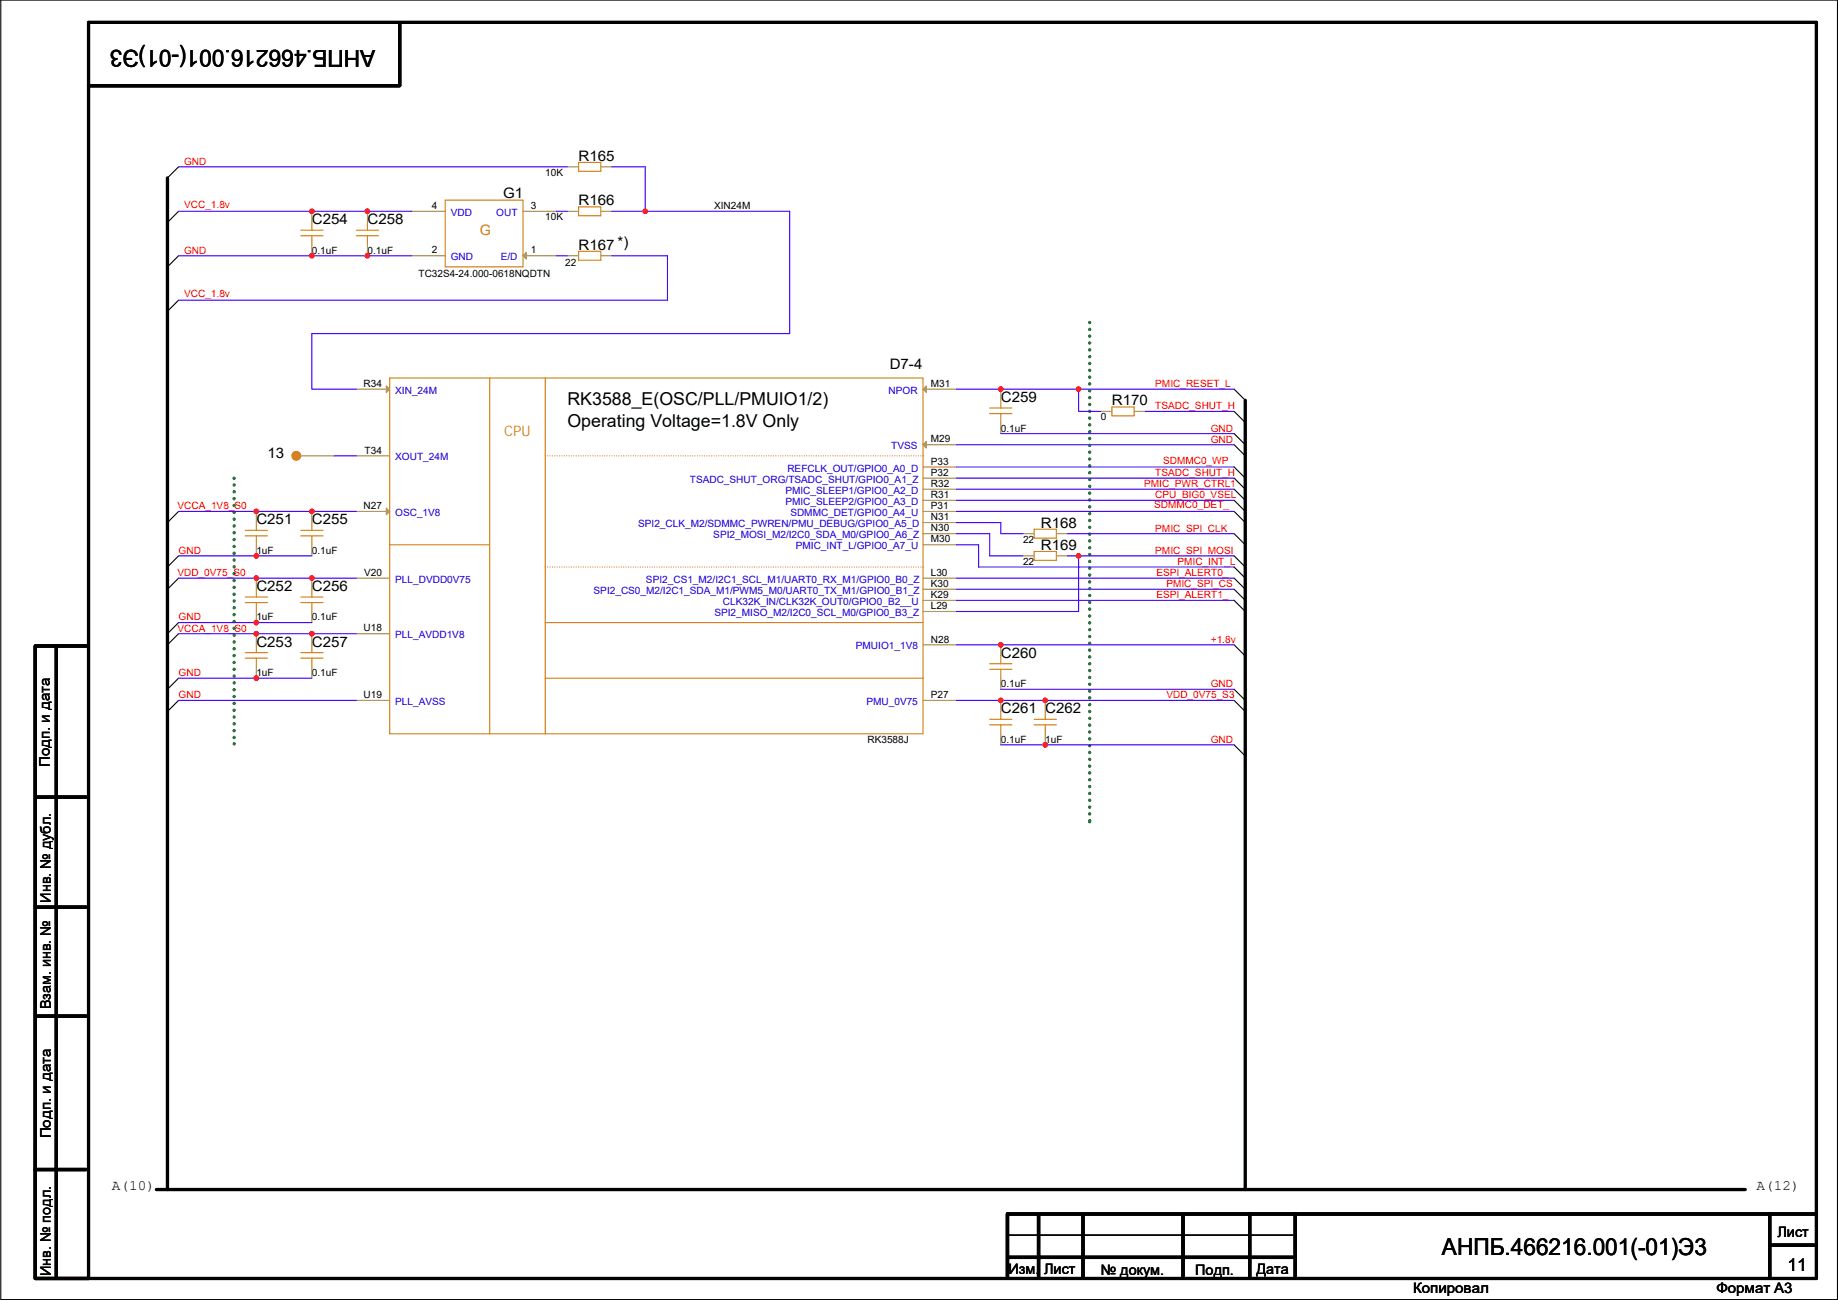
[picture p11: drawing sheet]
<svg xmlns="http://www.w3.org/2000/svg" width="420mm" height="297mm" viewBox="0 0 420 297" stroke-linecap="round" stroke-linejoin="round" font-family="sans-serif">
<g fill="none" stroke="#000" stroke-width=".25">
<path d="M.2 0h419.8v296.9h-419.8zM40.8 38.1l-2.5 2.6M40.8 58.4l-2.5 2.6M40.8 48.3l-2.5 2.5M40.8 68.6l-2.5 2.5M282.1 88.9l2.6 2.6M282.1 94l2.6 2.5M282.1 99.1l2.6 2.5M40.8 116.9l-2.5 2.5M282.1 101.6l2.6 2.6M282.1 109.2l2.6 2.6M282.1 114.3l2.6 2.6"/>
<path d="M282.1 111.8l2.6 2.5M282.1 116.9l2.6 2.5M282.1 106.7l2.6 2.5M40.8 127l-2.5 2.6M40.8 132.1l-2.5 2.5M282.1 132.1l2.6 2.5M282.1 137.2l2.6 2.5M282.1 121.9l2.6 2.6M282.1 127l2.6 2.6M282.1 129.6l2.6 2.5M282.1 134.6l2.6 2.6M40.8 142.3l-2.5 2.5"/>
<path d="M40.8 144.8l-2.5 2.5M40.8 155l-2.5 2.5M282.1 157.5l2.6 2.5M282.1 147.3l2.6 2.6M40.8 160l-2.5 2.6M282.1 170.2l2.6 2.5M282.1 160l2.6 2.6M230.6 282.2h65"/>
</g>
<g fill="none" stroke="#000" stroke-width=".76">
<path d="M20.2 5.1h395v287h-395zM91.4 5.4v14.2h-71.2M38.3 40.7v231.1M284.7 91.5v180.3M8.1 147.6v144.3M8.3 147.6h11.7M12.9 147.6v144.3M8.3 182.1h11.4M8.3 207.3h11.4M8.3 232.2h11.4M8.1 267.2h11.6M35.7 271.8h363.3"/>
<path d="M237.4 277.6v14.3M247.6 277.6v14.3M270.4 277.6v14.3M285.7 277.4v14.5M296.1 277.4v14.5M404.5 277.4v14.5M415 277.4h-184.7v14.5M8.1 292.1h12.1M230.6 287.3h65M404.8 284.5h9.9"/>
</g>
<path d="M249.1 73.7v114M53.5 109.2v60.7M53.5 169.9h.1M249.1 187.7h.1" fill="none" stroke="#008000" stroke-width=".76" stroke-dasharray="0 1.5"/>
<g fill="none" stroke="#cc8006" stroke-width=".25">
<path d="M132.3 37.1h5v2h-5zM68.8 53.9h5M68.8 52.6h5M71.3 50.8v1.8M71.3 53.9v2M81.5 53.9h5M81.5 52.6h5M84 50.8v1.8M84 53.9v2M101.8 45.7h17.8v15.3h-17.8zM132.3 57.4h5v2.1h-5zM132.3 47.3h5v2h-5z"/>
<path d="M89.1 86.4h121.9v81.3h-121.9zM111.9 86.4v81.3M124.6 86.4v81.3M226.2 94.5h5.1M226.2 93.2h5.1M228.8 91.5v1.7M228.8 94.5v2M254.2 93h5.1v2h-5.1zM58.6 119.4v1.8M71.3 119.4v1.8M56.1 122.4h5M56.1 121.2h5"/>
<path d="M56.1 137.7h5M56.1 136.4h5M58.6 122.4v2.1M58.6 134.6v1.8M58.6 137.7v2M68.8 137.7h5M68.8 136.4h5M68.8 122.4h5M68.8 121.2h5M71.3 134.6v1.8M71.3 137.7v2M71.3 122.4v2.1"/>
<path d="M89.1 124.5h22.8M236.4 126h5.1v2h-5.1zM236.4 120.9h5.1v2.1h-5.1zM56.1 150.4h5M56.1 149.1h5M58.6 147.3v1.8M58.6 150.4v2M68.8 150.4h5M68.8 149.1h5M71.3 147.3v1.8M71.3 150.4v2M124.6 142.3h86.4"/>
<path d="M124.6 155h86.4M226.2 152.9h5.1M226.2 151.7h5.1M228.8 149.9v1.8M228.8 152.9v2.1M226.2 165.6h5.1M226.2 164.4h5.1M228.8 162.6v1.8M228.8 165.6v2.1M236.4 165.6h5.1M236.4 164.4h5.1M238.9 162.6v1.8"/>
<path d="M238.9 165.6v2.1"/>
</g>
<g fill="none" stroke="#a84" stroke-width=".25">
<path d="M129.7 38.1h2.6M137.3 38.1h2.6M71.3 55.9v2.5M71.3 48.3v2.5M84 55.9v2.5M84 48.3v2.5M94.2 58.4h7.6M94.2 48.3h7.6M119.6 48.3h7.6M119.6 58.4h7.6M129.7 58.4h2.6M129.7 48.3h2.6"/>
<path d="M137.3 58.4h2.6M137.3 48.3h2.6M81.5 88.9h7.6M211 88.9h7.6M228.8 96.5v2.6M228.8 88.9v2.6M251.6 94h2.6M259.3 94h2.5M58.6 116.9v2.5M68.8 104.2h7.6M71.3 116.9v2.5M81.5 104.2h7.6"/>
<path d="M81.5 116.9h7.6M211 106.7h7.6M211 109.2h7.6M211 111.8h7.6M211 114.3h7.6M211 116.9h7.6M211 119.4h7.6M211 101.6h7.6M58.6 124.5v2.5M58.6 139.7v2.6M58.6 132.1v2.5M71.3 139.7v2.6"/>
<path d="M71.3 132.1v2.5M71.3 124.5v2.5M81.5 132.1h7.6M211 132.1h7.6M211 134.6h7.6M211 137.2h7.6M211 139.7h7.6M211 121.9h7.6M211 124.5h7.6M233.9 127h2.5M233.9 121.9h2.5M241.5 127h2.5"/>
<path d="M241.5 121.9h2.5M58.6 152.4v2.6M58.6 144.8v2.5M71.3 152.4v2.6M71.3 144.8v2.5M81.5 144.8h7.6M211 147.3h7.6M228.8 155v2.5M228.8 147.3v2.6M81.5 160h7.6M211 160h7.6M228.8 167.7v2.5"/>
<path d="M228.8 160v2.6M238.9 167.7v2.5M238.9 160v2.6"/>
</g>
<path d="M124.6 104.2h86.4M211 104.2h.1M124.6 129.6h86.4M211 129.6h.1" fill="none" stroke="#cc8006" stroke-width=".25" stroke-dasharray="0 .5"/>
<g fill="#a84" stroke="#a84" stroke-width=".25">
<path d="M88.3 88.2l.8 .7-.8 .8z"/>
<path d="M88.3 116.1l.8 .8-.8 .7z"/>
<path d="M211 88.9l.8-.7v1.5z"/>
<path d="M211 101.6l.8-.7v1.5z"/>
<path d="M119.6 58.4l.7-.7v1.5z"/>
</g>
<circle cx="67.7" cy="104.1" r="1.01" fill="#cc8006" stroke="#cc8006" stroke-width=".25"/>
<g fill="none" stroke="#4200ff" stroke-width=".25">
<path d="M40.8 38.1h88.9M139.9 38.1h7.6v10.2M40.8 58.4h53.4M40.8 48.3h53.4M127.2 48.3h2.5M127.2 58.4h2.5M139.9 58.4h12.7v10.2h-111.8M139.9 48.3h7.6M147.5 48.3h33v27.9h-109.2v12.7h10.2M218.6 88.9h28M228.8 99.1h53.3M246.6 88.9v5.1h5"/>
<path d="M246.6 88.9h35.5M261.8 94h20.3M40.8 116.9h40.7M76.4 104.2h5.1M218.6 119.4h10.2v2.5h5.1M218.6 106.7h63.5M218.6 101.6h63.5M218.6 109.2h63.5M218.6 114.3h63.5M218.6 111.8h63.5M218.6 116.9h63.5M40.8 132.1h40.7"/>
<path d="M40.8 127h30.5M218.6 137.2h63.5M218.6 132.1h63.5M218.6 134.6h63.5M218.6 124.5h5.1v5.1h58.4M218.6 121.9h7.6v5.1h7.7M244 121.9h38.1M244 127h2.6M246.6 127h35.5M246.6 127v12.7h-28M40.8 144.8h40.7M40.8 142.3h30.5"/>
<path d="M40.8 155h30.5M218.6 147.3h63.5M228.8 157.5h53.3M40.8 160h40.7M282.1 160h-63.5M282.1 170.2h-53.3"/>
</g>
<g fill="#f00" stroke="#f00" stroke-width=".25">
<circle cx="147.5" cy="48.3" r=".5"/>
<circle cx="228.8" cy="88.9" r=".5"/>
<circle cx="228.8" cy="147.3" r=".5"/>
<circle cx="228.8" cy="160" r=".5"/>
<circle cx="246.5" cy="88.9" r=".5"/>
<circle cx="246.5" cy="127" r=".5"/>
<circle cx="238.9" cy="160" r=".5"/>
<circle cx="238.9" cy="170.2" r=".5"/>
<circle cx="71.3" cy="144.8" r=".5"/>
<circle cx="71.3" cy="58.4" r=".5"/>
<circle cx="71.3" cy="132.1" r=".5"/>
<circle cx="84" cy="58.4" r=".5"/>
<circle cx="84" cy="48.3" r=".5"/>
<circle cx="71.3" cy="116.8" r=".5"/>
<circle cx="71.3" cy="48.3" r=".5"/>
<circle cx="58.6" cy="116.8" r=".5"/>
<circle cx="58.6" cy="127" r=".5"/>
<circle cx="58.6" cy="142.2" r=".5"/>
<circle cx="58.6" cy="132.1" r=".5"/>
<circle cx="58.6" cy="154.9" r=".5"/>
<circle cx="58.6" cy="144.8" r=".5"/>
</g>
<g font-size="5.3">
<text x="85.8" y="11.5" transform="rotate(180 85.8 11.5)">АНПБ.466216.001(-01)Э3</text>
<text x="329.6" y="286.7">АНПБ.466216.001(-01)Э3</text>
</g>
<g font-size="4.1">
<text x="129.7" y="92.6">RK3588_E(OSC/PLL/PMUIO1/2)</text>
<text x="129.7" y="97.6">Operating Voltage=1.8V Only</text>
<text x="408.6" y="290.4">11</text>
</g>
<g font-size="3.3">
<text x="132.3" y="36.8">R165</text>
<text x="115" y="45.1">G1</text>
<text x="132.3" y="46.9">R166</text>
<text x="71.3" y="51.2">C254</text>
<text x="84" y="51.2">C258</text>
<text x="132.3" y="57.1">R167 *)</text>
<text x="203.4" y="84.3">D7-4</text>
<text x="228.8" y="91.9">C259</text>
<text x="254.2" y="92.6">R170</text>
<text x="61.1" y="104.6">13</text>
<text x="58.6" y="119.8">C251</text>
<text x="71.3" y="119.8">C255</text>
<text x="237.9" y="125.7">R169</text>
<text x="237.9" y="120.6">R168</text>
<text x="58.6" y="135.1">C252</text>
<text x="71.3" y="135.1">C256</text>
<text x="58.6" y="147.8">C253</text>
<text x="71.3" y="147.8">C257</text>
<text x="228.8" y="150.3">C260</text>
<text x="228.8" y="163">C261 C262</text>
<text x="11.4" y="175.3" transform="rotate(-90 11.4 175.3)">Подп. и дата</text>
<text x="11.6" y="206.3" transform="rotate(-90 11.6 206.3)">Инв. № дубл.</text>
<text x="11.6" y="230.7" transform="rotate(-90 11.6 230.7)">Взам. инв. №</text>
<text x="11.6" y="260.1" transform="rotate(-90 11.6 260.1)">Подп. и дата</text>
<text x="25.6" y="271.9">A(10)</text>
<text x="401.5" y="271.9">A(12)</text>
<text x="406.3" y="282.6">Лист</text>
<text x="11.6" y="291.6" transform="rotate(-90 11.6 291.6)">Инв. № подл.</text>
<text x="230.6" y="291">Изм. Лист</text>
<text x="251.6" y="291.3">№ докум.</text>
<text x="273.2" y="291.3">Подп.</text>
<text x="287.2" y="291">Дата</text>
<text x="323" y="295.3">Копировал</text>
<text x="392.4" y="295.3">Формат A3</text>
</g>
<g font-size="3.3" fill="#cc8006">
<text x="109.7" y="53.8">G</text>
<text x="115.2" y="99.6">CPU</text>
</g>
<g font-size="2.3" fill="#f00">
<text x="42.1" y="37.6">GND</text>
<text x="42.1" y="47.5">VCC_1.8v</text>
<text x="42.1" y="58">GND</text>
<text x="42.1" y="67.9">VCC_1.8v</text>
<text x="264.1" y="88.4">PMIC_RESET_L</text>
<text x="264.1" y="93.5">TSADC_SHUT_H</text>
<text x="276.8" y="101.1">GND</text>
<text x="276.8" y="98.6">GND</text>
<text x="265.9" y="106">SDMMC0_WP</text>
<text x="261.5" y="111.3">PMIC_PWR_CTRL1</text>
<text x="264.1" y="108.8">TSADC_SHUT_H</text>
<text x="264.1" y="113.8">CPU_BIG0_VSEL</text>
<text x="40.6" y="116.4">VCCA_1V8_S0</text>
<text x="263.8" y="116.1">SDMMC0_DET_</text>
<text x="264.1" y="121.5">PMIC_SPI_CLK</text>
<text x="40.6" y="131.6">VDD_0V75_S0</text>
<text x="40.8" y="126.5">GND</text>
<text x="264.1" y="126.5">PMIC_SPI_MOSI</text>
<text x="264.3" y="131.6">ESPI_ALERT0_</text>
<text x="269.2" y="129.1">PMIC_INT_L</text>
<text x="264.3" y="136.7">ESPI_ALERT1_</text>
<text x="266.6" y="134.2">PMIC_SPI_CS</text>
<text x="40.8" y="141.8">GND</text>
<text x="40.6" y="144.3">VCCA_1V8_S0</text>
<text x="276.8" y="146.9">+1.8v</text>
<text x="40.8" y="154.5">GND</text>
<text x="40.8" y="159.6">GND</text>
<text x="266.6" y="159.6">VDD_0V75_S3</text>
<text x="276.8" y="157">GND</text>
<text x="276.8" y="169.7">GND</text>
</g>
<g font-size="2.3">
<text x="124.6" y="40.2">10K</text>
<text x="98.7" y="47.8">4</text>
<text x="121.3" y="47.8">3</text>
<text x="163.2" y="47.8">XIN24M</text>
<text x="124.6" y="50.3">10K</text>
<text x="71.3" y="58">0.1uF</text>
<text x="84" y="58">0.1uF</text>
<text x="98.7" y="57.9">2</text>
<text x="121.3" y="57.9">1</text>
<text x="95.7" y="63.3">TC32S4-24.000-0618NQDTN</text>
<text x="129.2" y="60.7">22</text>
<text x="83.1" y="88.4">R34</text>
<text x="212.8" y="88.4">M31</text>
<text x="212.8" y="101.1">M29</text>
<text x="228.8" y="98.6">0.1uF</text>
<text x="251.6" y="96.1">0</text>
<text x="83.3" y="103.6">T34</text>
<text x="212.8" y="106.2">P33</text>
<text x="212.8" y="111.3">R32</text>
<text x="212.8" y="113.8">R31</text>
<text x="212.8" y="108.7">P32</text>
<text x="83.1" y="116.3">N27</text>
<text x="212.8" y="118.9">N31</text>
<text x="212.8" y="116.3">P31</text>
<text x="212.8" y="121.4">N30</text>
<text x="212.8" y="124">M30</text>
<text x="233.9" y="124">22</text>
<text x="58.6" y="126.5">1uF</text>
<text x="71.3" y="126.5">0.1uF</text>
<text x="83.2" y="131.6">V20</text>
<text x="212.8" y="131.6">L30</text>
<text x="233.9" y="129.1">22</text>
<text x="212.8" y="134.1">K30</text>
<text x="212.8" y="136.7">K29</text>
<text x="58.6" y="141.8">1uF</text>
<text x="71.3" y="141.8">0.1uF</text>
<text x="212.8" y="139.2">L29</text>
<text x="83.1" y="144.3">U18</text>
<text x="212.8" y="146.8">N28</text>
<text x="58.6" y="154.5">1uF</text>
<text x="71.3" y="154.5">0.1uF</text>
<text x="83.1" y="159.5">U19</text>
<text x="212.8" y="159.5">P27</text>
<text x="228.8" y="157">0.1uF</text>
<text x="198.3" y="169.7">RK3588J</text>
<text x="228.8" y="169.7">0.1uF</text>
<text x="238.9" y="169.7">1uF</text>
</g>
<g font-size="2.3" fill="#00c">
<text x="103" y="49.3">VDD</text>
<text x="113.4" y="49.3">OUT</text>
<text x="103" y="59.5">GND</text>
<text x="114.5" y="59.5">E/D</text>
<text x="90.3" y="90">XIN_24M</text>
<text x="203.1" y="90">NPOR</text>
<text x="90.3" y="105.2">XOUT_24M</text>
<text x="180" y="107.7">REFCLK_OUT/GPIO0_A0_D</text>
<text x="203.7" y="102.7">TVSS</text>
<text x="157.7" y="110.3">TSADC_SHUT_ORG/TSADC_SHUT/GPIO0_A1_Z</text>
<text x="179.5" y="112.8">PMIC_SLEEP1/GPIO0_A2_D</text>
<text x="90.3" y="117.9">OSC_1V8</text>
<text x="179.5" y="115.4">PMIC_SLEEP2/GPIO0_A3_D</text>
<text x="180.7" y="117.9">SDMMC_DET/GPIO0_A4_U</text>
<text x="145.9" y="120.4">SPI2_CLK_M2/SDMMC_PWREN/PMU_DEBUG/GPIO0_A5_D</text>
<text x="163.1" y="123">SPI2_MOSI_M2/I2C0_SDA_M0/GPIO0_A6_Z</text>
<text x="181.9" y="125.5">PMIC_INT_L/GPIO0_A7_U</text>
<text x="90.3" y="133.1">PLL_DVDD0V75</text>
<text x="135.7" y="135.7">SPI2_CS0_M2/I2C1_SDA_M1/PWM5_M0/UART0_TX_M1/GPIO0_B1_Z</text>
<text x="147.7" y="133.1">SPI2_CS1_M2/I2C1_SCL_M1/UART0_RX_M1/GPIO0_B0_Z</text>
<text x="163.3" y="140.8">SPI2_MISO_M2/I2C0_SCL_M0/GPIO0_B3_Z</text>
<text x="165.3" y="138.2">CLK32K_IN/CLK32K_OUT0/GPIO0_B2__U</text>
<text x="90.3" y="145.8">PLL_AVDD1V8</text>
<text x="195.7" y="148.4">PMUIO1_1V8</text>
<text x="90.3" y="161.1">PLL_AVSS</text>
<text x="198.1" y="161.1">PMU_0V75</text>
</g>
</svg>
